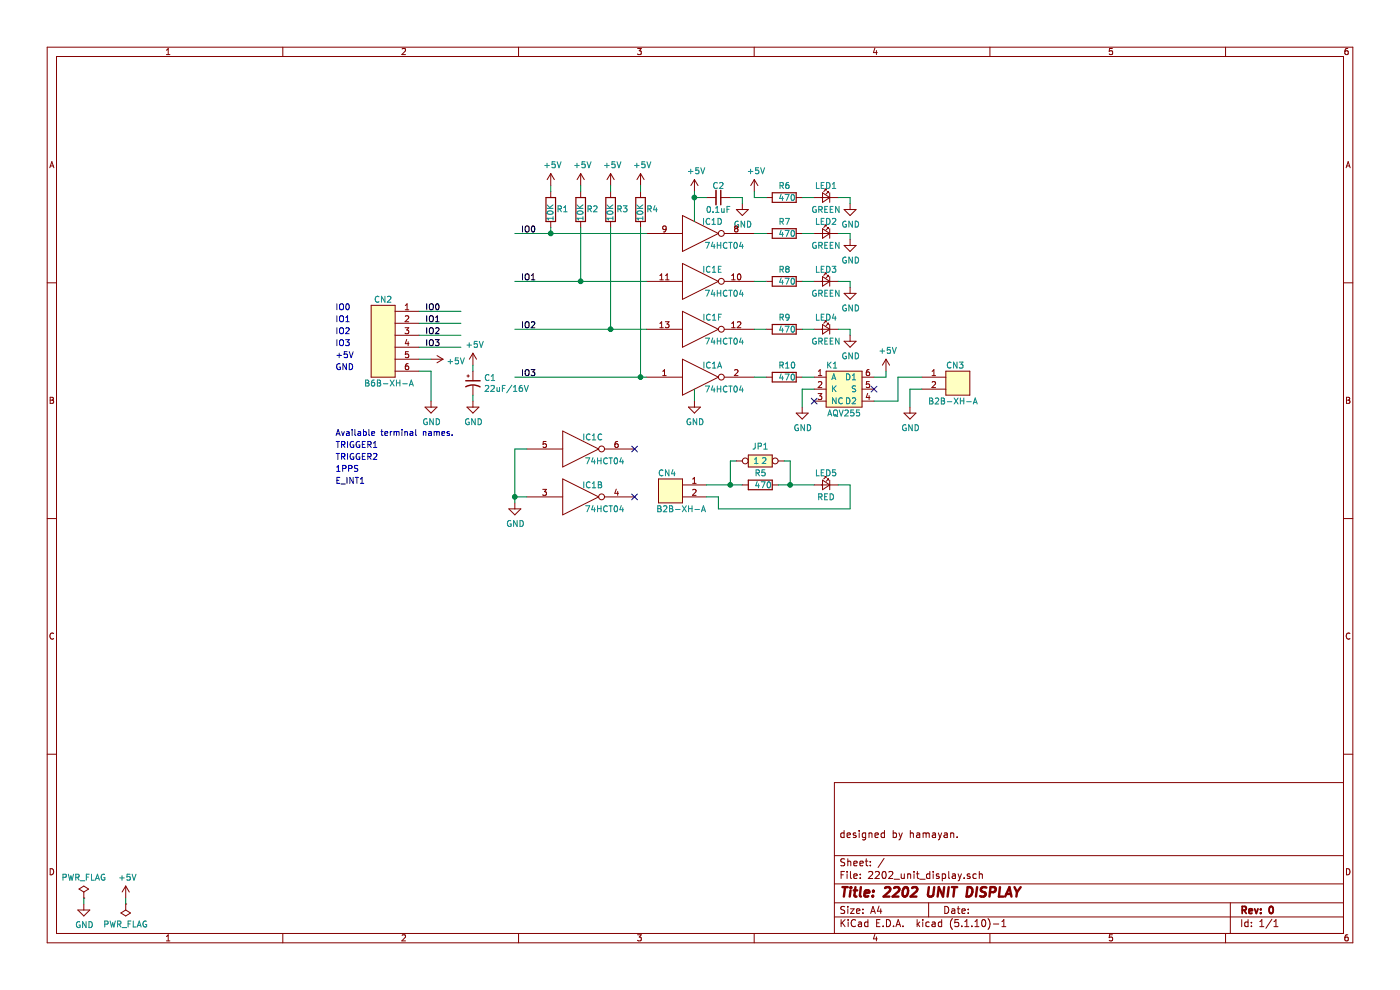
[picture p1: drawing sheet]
EESchema Schematic File Version 4
EELAYER 30 0
EELAYER END
$Descr A4 11693 8268
encoding utf-8
Sheet 1 1
Title "2202 UNIT DISPLAY"
Date ""
Rev "0"
Comp ""
Comment1 "designed by hamayan."
Comment2 ""
Comment3 ""
Comment4 ""
$EndDescr
$Comp
L power:GND #PWR04
U 1 1
P 3600 3350
F 0 "#PWR04" H 3600 3100 50  0001 C CNN
F 1 "GND" H 3605 3177 50  0000 C CNN
F 2 "" H 3600 3350 50  0001 C CNN
F 3 "" H 3600 3350 50  0001 C CNN
	1    3600 3350
	1    0    0    -1  
$EndComp
$Comp
L power:GND #PWR01
U 1 1
P 700 7550
F 0 "#PWR01" H 700 7300 50  0001 C CNN
F 1 "GND" H 705 7377 50  0000 C CNN
F 2 "" H 700 7550 50  0001 C CNN
F 3 "" H 700 7550 50  0001 C CNN
	1    700  7550
	1    0    0    -1  
$EndComp
$Comp
L power:PWR_FLAG #FLG01
U 1 1
P 700 7500
F 0 "#FLG01" H 700 7575 50  0001 C CNN
F 1 "PWR_FLAG" H 700 7673 50  0000 C CNN
F 2 "" H 700 7500 50  0001 C CNN
F 3 "~" H 700 7500 50  0001 C CNN
	1    700  7500
	1    0    0    -1  
$EndComp
Wire Wire Line
	700  7500 700  7550
Text Notes 2800 3750 0    50   ~ 0
TRIGGER1
Text Notes 2800 3850 0    50   ~ 0
TRIGGER2
Text Notes 2800 3950 0    50   ~ 0
1PPS
Text Notes 2800 4050 0    50   ~ 0
E_INT1
$Comp
L connectors:6PIN CN2
U 1 1
P 3200 2850
F 0 "CN2" H 3200 3200 50  0000 C CNN
F 1 "B6B-XH-A" H 3150 2500 50  0000 C CNN
F 2 "footprint:cn_B6B-XH-A" H 3200 1600 60  0001 C CNN
F 3 "" H 3200 1600 60  0001 C CNN
	1    3200 2850
	-1   0    0    -1  
$EndComp
Text Notes 2800 3000 0    50   ~ 0
+5V
Text Notes 2800 3100 0    50   ~ 0
GND
Text Notes 2800 2600 0    50   ~ 0
IO0
Text Notes 2800 2700 0    50   ~ 0
IO1
Text Notes 2800 2800 0    50   ~ 0
IO2
Text Notes 2800 2900 0    50   ~ 0
IO3
Wire Wire Line
	3500 3100 3600 3100
Wire Wire Line
	3600 3100 3600 3350
$Comp
L power:+5V #PWR02
U 1 1
P 1050 7500
F 0 "#PWR02" H 1050 7350 50  0001 C CNN
F 1 "+5V" H 1065 7673 50  0000 C CNN
F 2 "" H 1050 7500 50  0001 C CNN
F 3 "" H 1050 7500 50  0001 C CNN
	1    1050 7500
	1    0    0    -1  
$EndComp
$Comp
L power:PWR_FLAG #FLG02
U 1 1
P 1050 7550
F 0 "#FLG02" H 1050 7625 50  0001 C CNN
F 1 "PWR_FLAG" H 1050 7723 50  0000 C CNN
F 2 "" H 1050 7550 50  0001 C CNN
F 3 "~" H 1050 7550 50  0001 C CNN
	1    1050 7550
	-1   0    0    1   
$EndComp
Wire Wire Line
	1050 7500 1050 7550
$Comp
L power:+5V #PWR03
U 1 1
P 3600 3000
F 0 "#PWR03" H 3600 2850 50  0001 C CNN
F 1 "+5V" V 3615 3128 50  0000 L CNN
F 2 "" H 3600 3000 50  0001 C CNN
F 3 "" H 3600 3000 50  0001 C CNN
	1    3600 3000
	0    1    1    0   
$EndComp
Wire Wire Line
	3600 3000 3500 3000
$Comp
L capacitor:CP1_Small C1
U 1 1
P 3950 3200
F 0 "C1" H 4041 3246 50  0000 L CNN
F 1 "22uF/16V" H 4041 3155 50  0000 L CNN
F 2 "footprint:CP_Radial_D5.0mm_P2.00mm" H 3950 3200 50  0001 C CNN
F 3 "" H 3950 3200 50  0001 C CNN
	1    3950 3200
	1    0    0    -1  
$EndComp
$Comp
L power:GND #PWR06
U 1 1
P 3950 3350
F 0 "#PWR06" H 3950 3100 50  0001 C CNN
F 1 "GND" H 3955 3177 50  0000 C CNN
F 2 "" H 3950 3350 50  0001 C CNN
F 3 "" H 3950 3350 50  0001 C CNN
	1    3950 3350
	1    0    0    -1  
$EndComp
$Comp
L power:+5V #PWR05
U 1 1
P 3950 3050
F 0 "#PWR05" H 3950 2900 50  0001 C CNN
F 1 "+5V" H 3965 3223 50  0000 C CNN
F 2 "" H 3950 3050 50  0001 C CNN
F 3 "" H 3950 3050 50  0001 C CNN
	1    3950 3050
	1    0    0    -1  
$EndComp
Wire Wire Line
	3950 3050 3950 3100
Wire Wire Line
	3950 3300 3950 3350
$Comp
L LED:LED LED2
U 1 1
P 6900 1950
F 0 "LED2" H 6900 2050 50  0000 C CNN
F 1 "GREEN" H 6900 1850 50  0000 C CNN
F 2 "footprint:LED_D3.0mm_center" V 6900 1950 50  0001 C CNN
F 3 "" V 6900 1950 50  0001 C CNN
	1    6900 1950
	-1   0    0    -1  
$EndComp
$Comp
L LED:LED LED3
U 1 1
P 6900 2350
F 0 "LED3" H 6900 2450 50  0000 C CNN
F 1 "GREEN" H 6900 2250 50  0000 C CNN
F 2 "footprint:LED_D3.0mm_center" V 6900 2350 50  0001 C CNN
F 3 "" V 6900 2350 50  0001 C CNN
	1    6900 2350
	-1   0    0    -1  
$EndComp
$Comp
L LED:LED LED4
U 1 1
P 6900 2750
F 0 "LED4" H 6900 2850 50  0000 C CNN
F 1 "GREEN" H 6900 2650 50  0000 C CNN
F 2 "footprint:LED_D3.0mm_center" V 6900 2750 50  0001 C CNN
F 3 "" V 6900 2750 50  0001 C CNN
	1    6900 2750
	-1   0    0    -1  
$EndComp
$Comp
L LED:LED LED1
U 1 1
P 6900 1650
F 0 "LED1" H 6900 1750 50  0000 C CNN
F 1 "GREEN" H 6900 1550 50  0000 C CNN
F 2 "footprint:LED_D3.0mm_center" V 6900 1650 50  0001 C CNN
F 3 "" V 6900 1650 50  0001 C CNN
	1    6900 1650
	-1   0    0    -1  
$EndComp
$Comp
L IC:ic_74HC04 IC1
U 1 1
P 5850 3150
F 0 "IC1" H 5950 3250 50  0000 C CNN
F 1 "74HCT04" H 6050 3050 50  0000 C CNN
F 2 "footprint:ic_DIP-14_W7.62mm" H 5850 3150 60  0001 C CNN
F 3 "" H 5850 3150 60  0001 C CNN
	1    5850 3150
	1    0    0    -1  
$EndComp
$Comp
L IC:ic_74HC04 IC1
U 6 1
P 5850 2750
F 0 "IC1" H 5950 2850 50  0000 C CNN
F 1 "74HCT04" H 6050 2650 50  0000 C CNN
F 2 "footprint:ic_DIP-14_W7.62mm" H 5850 2750 60  0001 C CNN
F 3 "" H 5850 2750 60  0001 C CNN
	6    5850 2750
	1    0    0    -1  
$EndComp
$Comp
L IC:ic_74HC04 IC1
U 2 1
P 4850 4150
F 0 "IC1" H 4950 4250 50  0000 C CNN
F 1 "74HCT04" H 5050 4050 50  0000 C CNN
F 2 "footprint:ic_DIP-14_W7.62mm" H 4850 4150 60  0001 C CNN
F 3 "" H 4850 4150 60  0001 C CNN
	2    4850 4150
	1    0    0    -1  
$EndComp
$Comp
L IC:ic_74HC04 IC1
U 5 1
P 5850 2350
F 0 "IC1" H 5950 2450 50  0000 C CNN
F 1 "74HCT04" H 6050 2250 50  0000 C CNN
F 2 "footprint:ic_DIP-14_W7.62mm" H 5850 2350 60  0001 C CNN
F 3 "" H 5850 2350 60  0001 C CNN
	5    5850 2350
	1    0    0    -1  
$EndComp
$Comp
L IC:ic_74HC04 IC1
U 3 1
P 4850 3750
F 0 "IC1" H 4950 3850 50  0000 C CNN
F 1 "74HCT04" H 5050 3650 50  0000 C CNN
F 2 "footprint:ic_DIP-14_W7.62mm" H 4850 3750 60  0001 C CNN
F 3 "" H 4850 3750 60  0001 C CNN
	3    4850 3750
	1    0    0    -1  
$EndComp
$Comp
L IC:ic_74HC04 IC1
U 4 1
P 5850 1950
F 0 "IC1" H 5950 2050 50  0000 C CNN
F 1 "74HCT04" H 6050 1850 50  0000 C CNN
F 2 "footprint:ic_DIP-14_W7.62mm" H 5850 1950 60  0001 C CNN
F 3 "" H 5850 1950 60  0001 C CNN
	4    5850 1950
	1    0    0    -1  
$EndComp
$Comp
L register:R R7
U 1 1
P 6550 1950
F 0 "R7" V 6450 1900 50  0000 L CNN
F 1 "470" V 6550 1900 50  0000 L CNN
F 2 "footprint:R_TH_5R08" V 6480 1950 50  0001 C CNN
F 3 "" H 6550 1950 50  0001 C CNN
	1    6550 1950
	0    1    1    0   
$EndComp
$Comp
L register:R R10
U 1 1
P 6550 3150
F 0 "R10" V 6450 3100 50  0000 L CNN
F 1 "470" V 6550 3100 50  0000 L CNN
F 2 "footprint:R_TH_5R08" V 6480 3150 50  0001 C CNN
F 3 "" H 6550 3150 50  0001 C CNN
	1    6550 3150
	0    1    1    0   
$EndComp
$Comp
L power:GND #PWR018
U 1 1
P 7100 2000
F 0 "#PWR018" H 7100 1750 50  0001 C CNN
F 1 "GND" H 7105 1827 50  0000 C CNN
F 2 "" H 7100 2000 50  0001 C CNN
F 3 "" H 7100 2000 50  0001 C CNN
	1    7100 2000
	1    0    0    -1  
$EndComp
Wire Wire Line
	7000 1950 7100 1950
Wire Wire Line
	7100 1950 7100 2000
$Comp
L register:R R8
U 1 1
P 6550 2350
F 0 "R8" V 6450 2300 50  0000 L CNN
F 1 "470" V 6550 2300 50  0000 L CNN
F 2 "footprint:R_TH_5R08" V 6480 2350 50  0001 C CNN
F 3 "" H 6550 2350 50  0001 C CNN
	1    6550 2350
	0    1    1    0   
$EndComp
$Comp
L register:R R5
U 1 1
P 6350 4050
F 0 "R5" V 6250 4000 50  0000 L CNN
F 1 "470" V 6350 4000 50  0000 L CNN
F 2 "footprint:R_TH_5R08" V 6280 4050 50  0001 C CNN
F 3 "" H 6350 4050 50  0001 C CNN
	1    6350 4050
	0    1    1    0   
$EndComp
$Comp
L power:GND #PWR019
U 1 1
P 7100 2400
F 0 "#PWR019" H 7100 2150 50  0001 C CNN
F 1 "GND" H 7105 2227 50  0000 C CNN
F 2 "" H 7100 2400 50  0001 C CNN
F 3 "" H 7100 2400 50  0001 C CNN
	1    7100 2400
	1    0    0    -1  
$EndComp
Wire Wire Line
	7000 2350 7100 2350
Wire Wire Line
	7100 2350 7100 2400
$Comp
L register:R R9
U 1 1
P 6550 2750
F 0 "R9" V 6450 2700 50  0000 L CNN
F 1 "470" V 6550 2700 50  0000 L CNN
F 2 "footprint:R_TH_5R08" V 6480 2750 50  0001 C CNN
F 3 "" H 6550 2750 50  0001 C CNN
	1    6550 2750
	0    1    1    0   
$EndComp
$Comp
L power:GND #PWR020
U 1 1
P 7100 2800
F 0 "#PWR020" H 7100 2550 50  0001 C CNN
F 1 "GND" H 7105 2627 50  0000 C CNN
F 2 "" H 7100 2800 50  0001 C CNN
F 3 "" H 7100 2800 50  0001 C CNN
	1    7100 2800
	1    0    0    -1  
$EndComp
Wire Wire Line
	7000 2750 7100 2750
Wire Wire Line
	7100 2750 7100 2800
$Comp
L power:+5V #PWR012
U 1 1
P 5800 1600
F 0 "#PWR012" H 5800 1450 50  0001 C CNN
F 1 "+5V" H 5815 1773 50  0000 C CNN
F 2 "" H 5800 1600 50  0001 C CNN
F 3 "" H 5800 1600 50  0001 C CNN
	1    5800 1600
	1    0    0    -1  
$EndComp
$Comp
L capacitor:C_Small C2
U 1 1
P 6000 1650
F 0 "C2" V 5900 1650 50  0000 C CNN
F 1 "0.1uF" V 6100 1650 50  0000 C CNN
F 2 "footprint:C_0603" H 6000 1650 50  0001 C CNN
F 3 "" H 6000 1650 50  0001 C CNN
	1    6000 1650
	0    1    1    0   
$EndComp
$Comp
L power:GND #PWR014
U 1 1
P 6200 1700
F 0 "#PWR014" H 6200 1450 50  0001 C CNN
F 1 "GND" H 6205 1527 50  0000 C CNN
F 2 "" H 6200 1700 50  0001 C CNN
F 3 "" H 6200 1700 50  0001 C CNN
	1    6200 1700
	1    0    0    -1  
$EndComp
Wire Wire Line
	6100 1650 6200 1650
Wire Wire Line
	6200 1650 6200 1700
Wire Wire Line
	5900 1650 5800 1650
Wire Wire Line
	5800 1650 5800 1600
Wire Wire Line
	5800 1650 5800 1850
Connection ~ 5800 1650
$Comp
L power:GND #PWR013
U 1 1
P 5800 3350
F 0 "#PWR013" H 5800 3100 50  0001 C CNN
F 1 "GND" H 5805 3177 50  0000 C CNN
F 2 "" H 5800 3350 50  0001 C CNN
F 3 "" H 5800 3350 50  0001 C CNN
	1    5800 3350
	1    0    0    -1  
$EndComp
Wire Wire Line
	3500 2600 3850 2600
Wire Wire Line
	3500 2700 3850 2700
Wire Wire Line
	3500 2800 3850 2800
Text Label 3550 2600 0    50   ~ 0
IO0
Text Label 3550 2700 0    50   ~ 0
IO1
Text Label 3550 2800 0    50   ~ 0
IO2
$Comp
L power:GND #PWR017
U 1 1
P 7100 1700
F 0 "#PWR017" H 7100 1450 50  0001 C CNN
F 1 "GND" H 7105 1527 50  0000 C CNN
F 2 "" H 7100 1700 50  0001 C CNN
F 3 "" H 7100 1700 50  0001 C CNN
	1    7100 1700
	1    0    0    -1  
$EndComp
$Comp
L power:+5V #PWR015
U 1 1
P 6300 1600
F 0 "#PWR015" H 6300 1450 50  0001 C CNN
F 1 "+5V" H 6315 1773 50  0000 C CNN
F 2 "" H 6300 1600 50  0001 C CNN
F 3 "" H 6300 1600 50  0001 C CNN
	1    6300 1600
	1    0    0    -1  
$EndComp
$Comp
L register:R R3
U 1 1
P 5100 1750
F 0 "R3" H 4950 1750 50  0000 L CNN
F 1 "10K" V 5100 1700 50  0000 L CNN
F 2 "footprint:R_TH_5R08" V 5030 1750 50  0001 C CNN
F 3 "" H 5100 1750 50  0001 C CNN
	1    5100 1750
	-1   0    0    1   
$EndComp
$Comp
L register:R R2
U 1 1
P 4850 1750
F 0 "R2" H 4700 1750 50  0000 L CNN
F 1 "10K" V 4850 1700 50  0000 L CNN
F 2 "footprint:R_TH_5R08" V 4780 1750 50  0001 C CNN
F 3 "" H 4850 1750 50  0001 C CNN
	1    4850 1750
	-1   0    0    1   
$EndComp
$Comp
L register:R R1
U 1 1
P 4600 1750
F 0 "R1" H 4450 1750 50  0000 L CNN
F 1 "10K" V 4600 1700 50  0000 L CNN
F 2 "footprint:R_TH_5R08" V 4530 1750 50  0001 C CNN
F 3 "" H 4600 1750 50  0001 C CNN
	1    4600 1750
	-1   0    0    1   
$EndComp
$Comp
L power:+5V #PWR010
U 1 1
P 5100 1550
F 0 "#PWR010" H 5100 1400 50  0001 C CNN
F 1 "+5V" H 5115 1723 50  0000 C CNN
F 2 "" H 5100 1550 50  0001 C CNN
F 3 "" H 5100 1550 50  0001 C CNN
	1    5100 1550
	1    0    0    -1  
$EndComp
$Comp
L power:+5V #PWR09
U 1 1
P 4850 1550
F 0 "#PWR09" H 4850 1400 50  0001 C CNN
F 1 "+5V" H 4865 1723 50  0000 C CNN
F 2 "" H 4850 1550 50  0001 C CNN
F 3 "" H 4850 1550 50  0001 C CNN
	1    4850 1550
	1    0    0    -1  
$EndComp
$Comp
L power:+5V #PWR08
U 1 1
P 4600 1550
F 0 "#PWR08" H 4600 1400 50  0001 C CNN
F 1 "+5V" H 4615 1723 50  0000 C CNN
F 2 "" H 4600 1550 50  0001 C CNN
F 3 "" H 4600 1550 50  0001 C CNN
	1    4600 1550
	1    0    0    -1  
$EndComp
Wire Wire Line
	5100 1550 5100 1600
Wire Wire Line
	5100 1900 5100 2750
Wire Wire Line
	5100 2750 5400 2750
Wire Wire Line
	5400 2350 4850 2350
Wire Wire Line
	4850 2350 4850 1900
Wire Wire Line
	4600 1950 4600 1900
Wire Wire Line
	4850 1550 4850 1600
Wire Wire Line
	4600 1550 4600 1600
Wire Wire Line
	4600 1950 4300 1950
Connection ~ 4600 1950
Wire Wire Line
	4850 2350 4300 2350
Connection ~ 4850 2350
Wire Wire Line
	5100 2750 4300 2750
Connection ~ 5100 2750
Text Label 4350 1950 0    50   ~ 0
IO0
Text Label 4350 2350 0    50   ~ 0
IO1
Text Label 4350 2750 0    50   ~ 0
IO2
Wire Wire Line
	7000 1650 7100 1650
Wire Wire Line
	7100 1650 7100 1700
$Comp
L register:R R6
U 1 1
P 6550 1650
F 0 "R6" V 6450 1600 50  0000 L CNN
F 1 "470" V 6550 1600 50  0000 L CNN
F 2 "footprint:R_TH_5R08" V 6480 1650 50  0001 C CNN
F 3 "" H 6550 1650 50  0001 C CNN
	1    6550 1650
	0    1    1    0   
$EndComp
Wire Wire Line
	6800 1650 6700 1650
Wire Wire Line
	6400 1650 6300 1650
Wire Wire Line
	6300 1650 6300 1600
Wire Wire Line
	6700 1950 6800 1950
Wire Wire Line
	6700 2350 6800 2350
Wire Wire Line
	6700 2750 6800 2750
Wire Wire Line
	5800 3350 5800 3250
Wire Wire Line
	3500 2900 3850 2900
Text Label 3550 2900 0    50   ~ 0
IO3
$Comp
L register:R R4
U 1 1
P 5350 1750
F 0 "R4" H 5200 1750 50  0000 L CNN
F 1 "10K" V 5350 1700 50  0000 L CNN
F 2 "footprint:R_TH_5R08" V 5280 1750 50  0001 C CNN
F 3 "" H 5350 1750 50  0001 C CNN
	1    5350 1750
	-1   0    0    1   
$EndComp
$Comp
L power:+5V #PWR011
U 1 1
P 5350 1550
F 0 "#PWR011" H 5350 1400 50  0001 C CNN
F 1 "+5V" H 5365 1723 50  0000 C CNN
F 2 "" H 5350 1550 50  0001 C CNN
F 3 "" H 5350 1550 50  0001 C CNN
	1    5350 1550
	1    0    0    -1  
$EndComp
Wire Wire Line
	5400 1950 4600 1950
Wire Wire Line
	5350 1900 5350 3150
Wire Wire Line
	5350 3150 5400 3150
Wire Wire Line
	5350 3150 4300 3150
Connection ~ 5350 3150
Text Label 4350 3150 0    50   ~ 0
IO3
$Comp
L relay:AQV255 K1
U 1 1
P 7050 3250
F 0 "K1" H 6950 3450 50  0000 C CNN
F 1 "AQV255" H 7050 3050 50  0000 C CNN
F 2 "footprint:ic_DIP-6_W7.62mm" H 7050 3250 50  0001 C CNN
F 3 "" H 7050 3250 50  0001 C CNN
	1    7050 3250
	1    0    0    -1  
$EndComp
Wire Wire Line
	6400 1950 6300 1950
Wire Wire Line
	6400 2350 6300 2350
Wire Wire Line
	6400 2750 6300 2750
Wire Wire Line
	6400 3150 6300 3150
$Comp
L power:GND #PWR016
U 1 1
P 6700 3400
F 0 "#PWR016" H 6700 3150 50  0001 C CNN
F 1 "GND" H 6705 3227 50  0000 C CNN
F 2 "" H 6700 3400 50  0001 C CNN
F 3 "" H 6700 3400 50  0001 C CNN
	1    6700 3400
	1    0    0    -1  
$EndComp
Wire Wire Line
	6800 3250 6700 3250
Wire Wire Line
	6800 3150 6700 3150
Wire Wire Line
	6700 3250 6700 3400
NoConn ~ 6800 3350
NoConn ~ 7300 3250
$Comp
L power:+5V #PWR021
U 1 1
P 7400 3100
F 0 "#PWR021" H 7400 2950 50  0001 C CNN
F 1 "+5V" H 7415 3273 50  0000 C CNN
F 2 "" H 7400 3100 50  0001 C CNN
F 3 "" H 7400 3100 50  0001 C CNN
	1    7400 3100
	1    0    0    -1  
$EndComp
Wire Wire Line
	7300 3150 7400 3150
Wire Wire Line
	7400 3150 7400 3100
$Comp
L connectors:2PIN CN3
U 1 1
P 8000 3200
F 0 "CN3" H 7900 3350 50  0000 L CNN
F 1 "B2B-XH-A" H 7750 3050 50  0000 L CNN
F 2 "footprint:cn_B2B-XH-A" H 8000 3200 60  0001 C CNN
F 3 "" H 8000 3200 60  0001 C CNN
	1    8000 3200
	1    0    0    -1  
$EndComp
$Comp
L power:GND #PWR022
U 1 1
P 7600 3400
F 0 "#PWR022" H 7600 3150 50  0001 C CNN
F 1 "GND" H 7605 3227 50  0000 C CNN
F 2 "" H 7600 3400 50  0001 C CNN
F 3 "" H 7600 3400 50  0001 C CNN
	1    7600 3400
	1    0    0    -1  
$EndComp
$Comp
L connectors:2PIN CN4
U 1 1
P 5600 4100
F 0 "CN4" H 5550 4250 50  0000 L CNN
F 1 "B2B-XH-A" H 5300 3950 50  0000 L CNN
F 2 "footprint:cn_B2B-XH-A" H 5600 4100 60  0001 C CNN
F 3 "" H 5600 4100 60  0001 C CNN
	1    5600 4100
	-1   0    0    -1  
$EndComp
$Comp
L JUMPER:JUMPER2*1 JP1
U 1 1
P 6350 3850
F 0 "JP1" H 6350 3973 50  0000 C CNN
F 1 "JUMPER2*1" H 6350 3974 50  0001 C CNN
F 2 "footprint:JP_JUMPER1x2" H 6350 3850 60  0001 C CNN
F 3 "" H 6350 3850 60  0001 C CNN
	1    6350 3850
	1    0    0    -1  
$EndComp
Wire Wire Line
	6150 3850 6100 3850
Wire Wire Line
	6100 3850 6100 4050
Wire Wire Line
	6100 4050 6200 4050
Wire Wire Line
	6500 4050 6600 4050
Wire Wire Line
	6600 4050 6600 3850
Wire Wire Line
	6600 3850 6550 3850
Wire Wire Line
	6100 4050 5900 4050
Connection ~ 6100 4050
$Comp
L LED:LED LED5
U 1 1
P 6900 4050
F 0 "LED5" H 6900 4150 50  0000 C CNN
F 1 "RED" H 6900 3950 50  0000 C CNN
F 2 "footprint:LED_D3.0mm_center" V 6900 4050 50  0001 C CNN
F 3 "" V 6900 4050 50  0001 C CNN
	1    6900 4050
	-1   0    0    -1  
$EndComp
Wire Wire Line
	6800 4050 6600 4050
Connection ~ 6600 4050
Wire Wire Line
	7000 4050 7100 4050
Wire Wire Line
	7100 4050 7100 4250
Wire Wire Line
	7100 4250 6000 4250
Wire Wire Line
	6000 4250 6000 4150
Wire Wire Line
	6000 4150 5900 4150
Wire Wire Line
	7300 3350 7500 3350
Wire Wire Line
	7500 3350 7500 3150
Wire Wire Line
	7500 3150 7700 3150
Wire Wire Line
	7600 3400 7600 3250
Wire Wire Line
	7600 3250 7700 3250
NoConn ~ 5300 3750
NoConn ~ 5300 4150
Wire Wire Line
	4400 3750 4300 3750
Wire Wire Line
	4400 4150 4300 4150
Wire Wire Line
	4300 4150 4300 3750
Text Notes 2800 3650 0    50   ~ 0
Available terminal names.
Wire Wire Line
	5350 1550 5350 1600
$Comp
L power:GND #PWR?
U 1 1
P 4300 4200
F 0 "#PWR?" H 4300 3950 50  0001 C CNN
F 1 "GND" H 4305 4027 50  0000 C CNN
F 2 "" H 4300 4200 50  0001 C CNN
F 3 "" H 4300 4200 50  0001 C CNN
	1    4300 4200
	1    0    0    -1  
$EndComp
Wire Wire Line
	4300 4200 4300 4150
Connection ~ 4300 4150
$EndSCHEMATC
